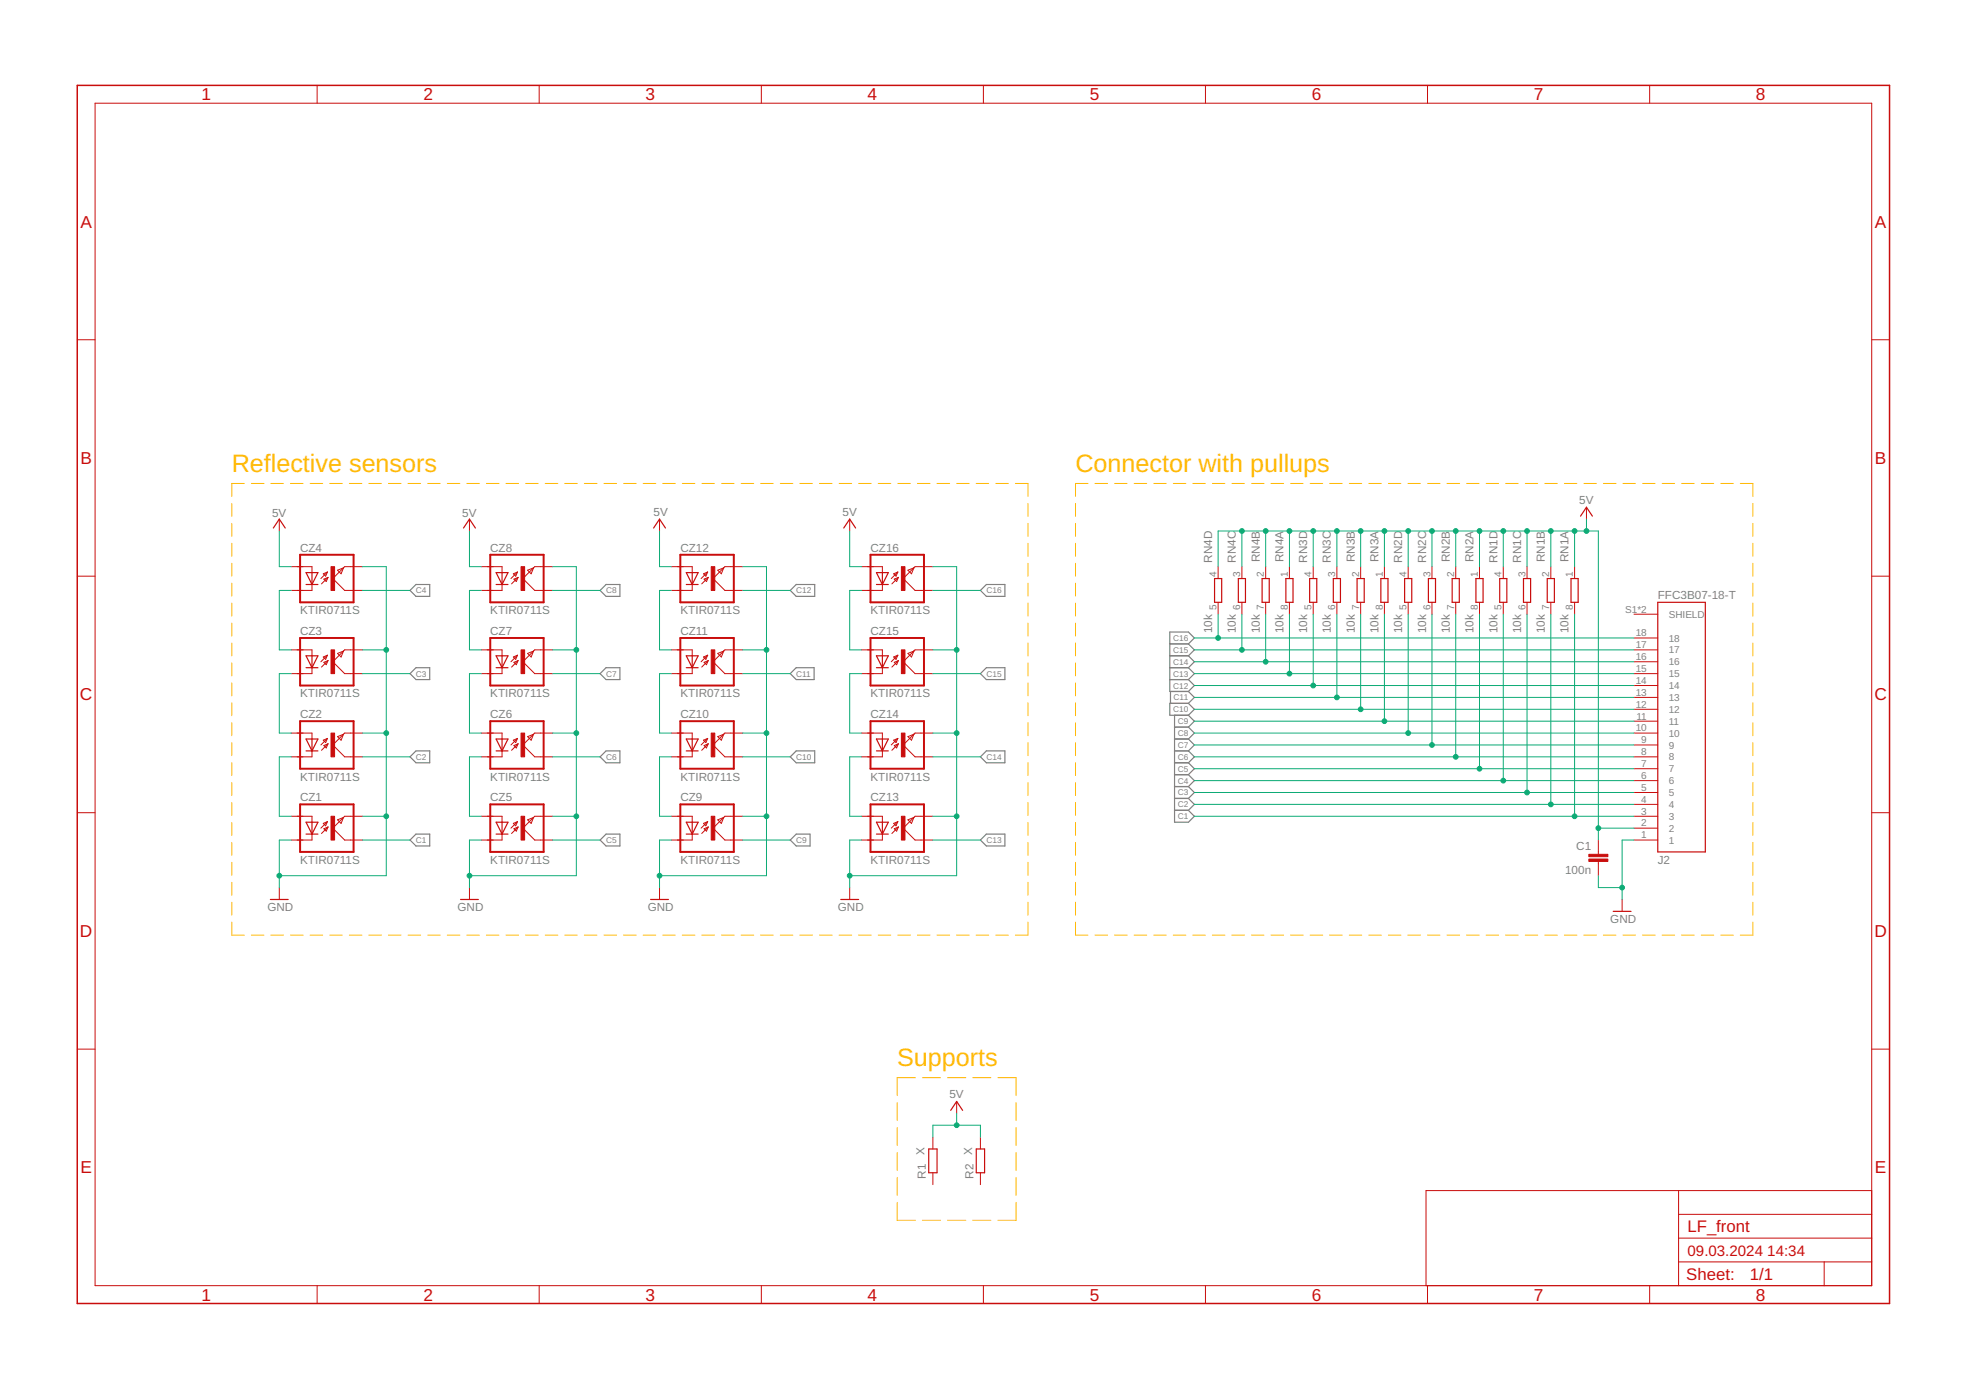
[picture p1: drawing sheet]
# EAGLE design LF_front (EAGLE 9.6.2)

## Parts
C1  100n  C-EUC0402  [C0402]
CZ1  KTIR0711S  [TOP]
CZ2  KTIR0711S  [TOP]
CZ3  KTIR0711S  [TOP]
CZ4  KTIR0711S  [TOP]
CZ5  KTIR0711S  [TOP]
CZ6  KTIR0711S  [TOP]
CZ7  KTIR0711S  [TOP]
CZ8  KTIR0711S  [TOP]
CZ9  KTIR0711S  [TOP]
CZ10  KTIR0711S  [TOP]
CZ11  KTIR0711S  [TOP]
CZ12  KTIR0711S  [TOP]
CZ13  KTIR0711S  [TOP]
CZ14  KTIR0711S  [TOP]
CZ15  KTIR0711S  [TOP]
CZ16  KTIR0711S  [TOP]
J2  FFC3B07-18-T  [GCT_FFC3B07-18-T]
R1  X  R-EU_0207/7  [0207/7]
R2  X  R-EU_0207/7  [0207/7]
RN1  10k  4R-NEXB38V  [EXB38V]
RN2  10k  4R-NEXB38V  [EXB38V]
RN3  10k  4R-NEXB38V  [EXB38V]
RN4  10k  4R-NEXB38V  [EXB38V]

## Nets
5V: C1.2 CZ4.ANODA CZ8.ANODA CZ12.ANODA CZ16.ANODA J2.2 R1.2 R2.2 RN1.1 RN1.2 RN1.3 RN1.4 RN2.1 RN2.2 RN2.3 RN2.4 RN3.1 RN3.2 RN3.3 RN3.4 RN4.1 RN4.2 RN4.3 RN4.4 ; supply symbol labelled VCC
C1: CZ1.KOLEKTOR J2.3 RN1.8
C2: CZ2.KOLEKTOR J2.4 RN1.7
C3: CZ3.KOLEKTOR J2.5 RN1.6
C4: CZ4.KOLEKTOR J2.6 RN1.5
C5: CZ5.KOLEKTOR J2.7 RN2.8
C6: CZ6.KOLEKTOR J2.8 RN2.7
C7: CZ7.KOLEKTOR J2.9 RN2.6
C8: CZ8.KOLEKTOR J2.10 RN2.5
C9: CZ9.KOLEKTOR J2.11 RN3.8
C10: CZ10.KOLEKTOR J2.12 RN3.7
C11: CZ11.KOLEKTOR J2.13 RN3.6
C12: CZ12.KOLEKTOR J2.14 RN3.5
C13: CZ13.KOLEKTOR J2.15 RN4.8
C14: CZ14.KOLEKTOR J2.16 RN4.7
C15: CZ15.KOLEKTOR J2.17 RN4.6
C16: CZ16.KOLEKTOR J2.18 RN4.5
GND: C1.1 CZ1.EMITER CZ1.KATODA CZ2.EMITER CZ3.EMITER CZ4.EMITER CZ5.EMITER CZ5.KATODA CZ6.EMITER CZ7.EMITER CZ8.EMITER CZ9.EMITER CZ9.KATODA CZ10.EMITER CZ11.EMITER CZ12.EMITER CZ13.EMITER CZ13.KATODA CZ14.EMITER CZ15.EMITER CZ16.EMITER J2.1
N$2: CZ1.ANODA CZ2.KATODA
N$3: CZ2.ANODA CZ3.KATODA
N$4: CZ3.ANODA CZ4.KATODA
N$5: CZ15.ANODA CZ16.KATODA
N$6: CZ14.ANODA CZ15.KATODA
N$7: CZ13.ANODA CZ14.KATODA
N$8: CZ11.ANODA CZ12.KATODA
N$9: CZ10.ANODA CZ11.KATODA
N$10: CZ9.ANODA CZ10.KATODA
N$11: CZ5.ANODA CZ6.KATODA
N$12: CZ6.ANODA CZ7.KATODA
N$13: CZ7.ANODA CZ8.KATODA
Unconnected: J2.S1(SHIELD) J2.S2(SHIELD) R1.1 R2.1

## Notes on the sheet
- Reflective sensors | Connector with pullups
- Supports
